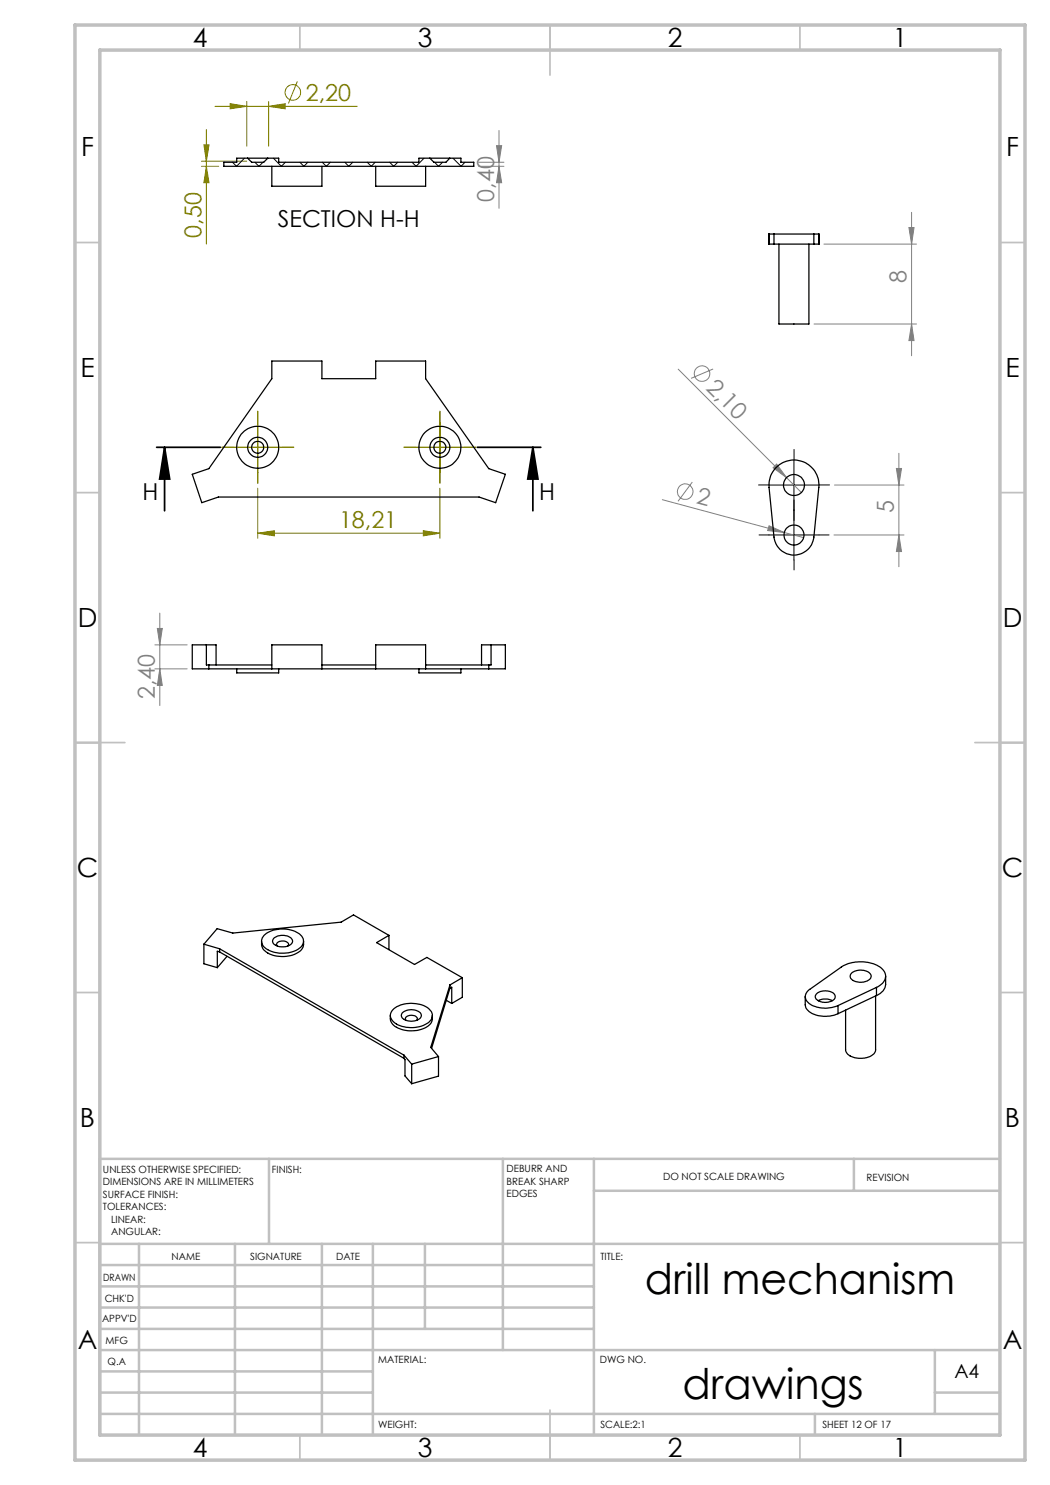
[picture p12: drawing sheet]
<svg xmlns="http://www.w3.org/2000/svg" width="210mm" height="297mm" viewBox="0 0 210 297" stroke-linecap="round" stroke-linejoin="round" font-family="sans-serif">
<g fill="none" stroke="#808080" stroke-width=".2">
<path d="M95.7 33.3h5.1M95.7 32.5h5.1M99.3 29.1h1l-.5 3.4zM99.8 33.3l.5 3.2h-1zM99.8 26.1v15.6M164.8 48.8h18.5M181.8 45.5h1l-.5 3.3zM182.3 42.5v28.7M135.6 73.8l21.7 21.7M142.6 73.8l-4.4 1.9M162.8 64.8h20.5M182.3 64.8l.5 3.3h-1z"/>
<path d="M132.5 99.9l24.3 6.6M138.5 96.4l-2.9 3.9M155.3 92.8l2 2.7-2.7-1.9zM157.3 95.5l3 3M166.9 97h13.9M179.3 93.7h1l-.5 3.3zM179.8 90.7v22.6M153.8 105.2l3 1.3-3.3-.4zM156.8 106.5l3.9 1M166.8 107h14M179.8 107l.5 3.3h-1zM31 133.8h6.4"/>
<path d="M31 129h6.4M31.5 125.7h1l-.5 3.3zM32 122.6v18.5M32 133.8l.5 3.3h-1z"/>
<circle cx="140.4" cy="74.7" r="1.55"/>
<circle cx="137" cy="98.3" r="1.56"/>
</g>
<g fill="none" stroke="#808000" stroke-width=".2">
<path d="M59.5 16.3l-1.8 4.4M40.3 32.2h9.1M40.3 33.3h3.4M40.8 29h1l-.5 3.2zM41.3 25.9v22.9M41.3 33.3l.5 3.2h-1zM43 21.3h28.5M46 20.7l3.4 .6-3.4 .5zM49.4 20.3v8.9M53.7 21.3l3.3-.6v1.1zM53.7 20.3v8.9M46.5 89.5h10.1"/>
<path d="M51.5 84.5v10M51.5 97.6v10.1M83 89.5h10M88 84.5v10M88 97.6v10.1M51.5 106.6l3.4-.5v1.1zM51.5 106.6h36.5M84.7 106.1l3.3 .5-3.3 .6z"/>
<circle cx="58.6" cy="18.5" r="1.56"/>
</g>
<path d="M31.3 89.5h12.8M32.9 89.5l1 6.3h-2zM32.9 89.5v12.7M95.5 89.5h12.7M106.6 89.5l1 6.3h-2zM106.6 89.5v12.7" fill="none" stroke="#000" stroke-width=".35"/>
<path d="M153.8 97h-2.1M158.8 92v-2.1M163.8 97h2.1M153.8 107h-2M158.8 102v2.1M158.8 102v-2M158.8 112v2M163.8 107h2" fill="none" stroke="#000" stroke-width=".2" stroke-dasharray="15.2 1.3 1.3 1.3"/>
<path d="M153.8 97h10M158.8 92v20M153.8 107h10" fill="none" stroke="#000" stroke-width=".2"/>
<path d="M46.6 89.4h-2.2M51.6 84.4v-2.2M51.6 94.4v2.2M56.6 89.4h2.2M83 89.4h-2.2M88 84.4v-2.2M88 94.4v2.2M93 89.4h2.2" fill="none" stroke="#808000" stroke-width=".2" stroke-dasharray="15.2 1.3 1.3 1.3"/>
<g fill="none" stroke="#c0c0c0" stroke-width=".35">
<path d="M60 5v5M110 5v10M160 5v5M15 48.5h5M200 48.5h5M15 98.5h5M200 98.5h5M15 148.5h10M195 148.5h10M15 198.5h5M200 198.5h5M15 248.5h5"/>
<path d="M200 248.5h5M60 287v5M110 282v10M160 287v5"/>
</g>
<g fill="none" stroke="#c0c0c0" stroke-width=".5">
<path d="M53.8 231.8v17M100.6 231.8v38.2M118.8 231.8v55.2M118.8 238.2h81.2M170.8 231.8v6.4M200 231.8h-180v55.2M20 248.8h180M20 257.3h98.8M20 253h98.8M27.8 248.8v38.2M47 248.8v38.2M64.4 248.8v38.2"/>
<path d="M74.6 248.8v38.2M85 248.8v17M20 265.8h98.8M20 261.5h98.8M20 278.5h54.6M20 274.3h54.6M20 270h180M187 278.5h13M187 270v12.8M20 282.8h180M163 282.8v4.2"/>
</g>
<path d="M15 5h190v287h-190zM20 10h180v277h-180z" fill="none" stroke="#c0c0c0" stroke-width=".7"/>
<path d="M106.6 89.5l1 6.3h-2zM32.9 89.5l1 6.3h-2z" fill="#000"/>
<g fill="#808000">
<path d="M51.5 106.6l3.4-.5v1.1zM84.7 106.1l3.3 .5-3.3 .6zM46 20.7l3.4 .6-3.4 .5zM53.7 21.3l3.3-.6v1.1z"/>
<path d="M40.8 29h1l-.5 3.2zM41.3 33.3l.5 3.2h-1z"/>
</g>
<g fill="#808080">
<path d="M155.3 92.8l2 2.7-2.7-1.9z"/>
<path d="M153.8 105.2l3 1.3-3.3-.4z"/>
<path d="M32 133.8l.5 3.3h-1zM31.5 125.7h1l-.5 3.3zM182.3 64.8l.5 3.3h-1zM181.8 45.5h1l-.5 3.3zM99.8 33.3l.5 3.2h-1zM99.3 29.1h1l-.5 3.4z"/>
<path d="M179.3 93.7h1l-.5 3.3zM179.8 107l.5 3.3h-1z"/>
</g>
<g fill="none" stroke="#000" stroke-width=".25">
<path d="M49.5 31.6h4.1M49.5 31.6h-2.2v.9h-2.5v.8h50v-.8h-2.6v-.9h-2.2M49.5 31.6l.8 .9h2.4l.9-.9M53.6 31.6h2.1v.9h28.1v-.9h2.2M54.4 33.3v3.9h10v-3.9M75.1 33.3v3.9h10v-3.9M86 31.6h4M86 31.6l.8 .9h2.4l.8-.9M154.8 48.8h8M154.8 46.8h8M154.8 46.8h-1v2h1M154.8 46.8v2"/>
<path d="M155.8 48.8v16h6v-16M162.8 46.8h1v2h-1M162.8 46.8v2M163.8 46.8v2M54.4 72.2h10v3.5h10.7v-3.5h10v3.5l12.7 18 3.3 1.2-2 5.6-3.3-1.1h-52.1l-3.3 1.1-1.9-5.6 3.3-1.2 12.6-18zM155 93.8a5 5 0 0 1 5.7-1.4 5 5 0 0 1 3.1 5.1l-1 9.9a4 4 0 0 1-4 3.6 4 4 0 0 1-4-3.6l-1-10.5a4.8 4.8 0 0 1 1.2-3.1zM41.3 129v4h13.1M41.8 133v.8M43.2 133v-4h-4.7v4.8h62.6v-4.8h-4.8v4M47.3 133.8v.8h8.4v-.8M54.4 133.8v-4.8h10v4.8M64.4 133h10.7"/>
<path d="M75.1 133.8v-4.8h10v4.8M83.8 133.8v.8h8.4v-.8M97.8 133v.8M98.2 129v4h-13.1M40.8 188.8l3.1 1M40.8 188.8v4l2.7 .7M43.9 189.8l36.9 21.2M43.9 189.8v.6M43.9 190.4l36.9 21.3M43.9 190.4l-.4-.2v3.3M45.4 191.3l-1.9 2.2M52.3 188.2a2.34 2.34 0 0 0 1.9 2.7 6 6 0 0 0 6.1-1l.4-.7v-1"/>
<path d="M52.8 187.1a5.9 5.9 0 0 1 7.6 .2 1.72 1.72 0 0 1-.9 2.6 6.1 6.1 0 0 1-6.8-.6 1.62 1.62 0 0 1 .1-2.2zM54.9 187.5a2.74 2.74 0 0 1 3.5 .4 1.02 1.02 0 0 1-1 1.4 2.41 2.41 0 0 1-2.9-.9l.1-.5zM55.5 189.2a.62 .62 0 0 1 0-.7 .62 .62 0 0 1 .6-.3 1.16 1.16 0 0 1 1.6 .8l-.1 .2M77.8 187.1l-7.1-4.1-2.5 1.4-21.6 2.2-3.2-.9-2.6 3.1M77.8 187.1l-2.5 1.4 7.6 4.4 2.5-1.4 7.1 4M77.8 187.1v2.8M90 197l-3.9 12.5 1.6 1.8M90 197v.6M90 197.6l-3.7 12.1M90 197.6l.3-.2v3.3M92.5 195.5l-2.5 1.5M92.5 195.5v4l-2.2 1.2"/>
<path d="M161 199.3v1.7a2.87 2.87 0 0 0 2.6 2.1l2.2 .1 1.8-.5M163.2 198.9a2.64 2.64 0 0 1 3.8 .1v.1a1.33 1.33 0 0 1-1.5 1.3 1.92 1.92 0 0 1-2.4-1.1zM170.3 194.7a2.82 2.82 0 0 1 3.9 .2v.1a1.47 1.47 0 0 1-1.7 1.4 2 2 0 0 1-2.5-1.1zM175.1 199.2v10.7a2.33 2.33 0 0 1-2.4 1.7 3.4 3.4 0 0 1-3.5-1.3l-.1-8.3M175.3 197.5a2.35 2.35 0 0 0 1.6-3.1 5.9 5.9 0 0 0-6.1-1.9l-1.1 .2-1 .4-6.7 4.8a1.63 1.63 0 0 0-1 1.5 1.63 1.63 0 0 0 1 1.4 6.4 6.4 0 0 0 5.6 .3M175.3 197.5l-7.7 3.6M175.3 197.5v1.6M175.3 199.1l-7.7 3.6M177.1 195.3v1.6l-.1 .7-.9 1-.8 .5M78.1 203.1a2.55 2.55 0 0 0 2.3 2.8 5.6 5.6 0 0 0 5.9-1.4l.1-.5 .1-.9M78.8 201.7a6.1 6.1 0 0 1 7.1 .2 1.78 1.78 0 0 1-.9 3 6.1 6.1 0 0 1-6.5-.7 1.59 1.59 0 0 1 .3-2.5zM80.5 202.6a2.74 2.74 0 0 1 3.7 .1 1.02 1.02 0 0 1-1 1.4 2.41 2.41 0 0 1-2.9-.8z"/>
<path d="M80.8 211l1.5 1.8M80.8 211v.7M80.8 211.7l.2 .2v3.3l1.3 1.5M81.2 204.1a.64 .64 0 0 1 0-.7 .64 .64 0 0 1 .7-.3 1.13 1.13 0 0 1 1.6 .7l-.2 .3M82.3 212.8v3.9M87.7 211.3l-5.4 1.5M87.7 211.3v3.9l-5.4 1.5M89.3 200.1l1 .6M163.7 200.1a3.3 3.3 0 0 1 2.8 0M167.6 201.1v1.6"/>
<circle cx="51.5" cy="89.5" r="2.01"/>
<circle cx="51.5" cy="89.5" r="4.2"/>
<circle cx="51.5" cy="89.5" r="1.21"/>
<circle cx="88" cy="89.5" r="1.2"/>
<circle cx="88" cy="89.5" r="2"/>
<circle cx="88" cy="89.5" r="4.2"/>
<circle cx="158.8" cy="97" r="2.09"/>
<circle cx="158.8" cy="107" r="2"/>
</g>
<path d="M48.9 31.6l-1.6 1.7-.8-.8M51 32.5l.8 .8 .8-.8M54.7 31.6l1.6 1.7 .8-.8M60 32.5l.8 .8 .8-.8M64.5 32.5l.8 .8 .8-.8M69 32.5l.7 .8 .9-.8M73.4 32.5l.9 .8 .7-.8M77.9 32.5l.8 .8 .9-.8M84.8 31.6l-1.6 1.7-.8-.8M86.9 32.5l.8 .8 .8-.8M90.6 31.6l1.6 1.7 .8-.8" fill="none" stroke="#000" stroke-width=".2"/>
<g font-size="8.5">
<text x="129" y="258.8">drill mechanism</text>
<text x="136.5" y="279.7">drawings</text>
</g>
<g font-size="5.3">
<text x="38.5" y="9.5">4</text>
<text x="83.5" y="9.5">3</text>
<text x="133.6" y="9.5">2</text>
<text x="178.6" y="9.5">1</text>
<text x="16.2" y="31.3">F</text>
<text x="201.2" y="31.3">F</text>
<text x="16.1" y="75.5">E</text>
<text x="201.1" y="75.5">E</text>
<text x="15.5" y="125.5">D</text>
<text x="200.5" y="125.5">D</text>
<text x="15.4" y="175.5">C</text>
<text x="200.4" y="175.5">C</text>
<text x="16" y="225.5">B</text>
<text x="201" y="225.5">B</text>
<text x="15.5" y="269.8">A</text>
<text x="200.5" y="269.8">A</text>
<text x="38.5" y="291.5">4</text>
<text x="83.5" y="291.5">3</text>
<text x="133.6" y="291.5">2</text>
<text x="178.6" y="291.5">1</text>
</g>
<g font-size="4.7" fill="#808000">
<text x="61.2" y="20.2">2,20</text>
<text x="40.3" y="47.5" transform="rotate(-90 40.3 47.5)">0,50</text>
<text x="67.8" y="105.6">18,21</text>
</g>
<g font-size="4.7" fill="#808080">
<text x="98.8" y="40.4" transform="rotate(-90 98.8 40.4)">0,40</text>
<text x="181.3" y="56.7" transform="rotate(-90 181.3 56.7)">8</text>
<text x="141" y="77.7" transform="rotate(45 141 77.7)">2,10</text>
<text x="139.1" y="100.6" transform="rotate(15 139.1 100.6)">2</text>
<text x="178.8" y="102.5" transform="rotate(-90 178.8 102.5)">5</text>
<text x="31" y="139.8" transform="rotate(-90 31 139.8)">2,40</text>
</g>
<g font-size="4.7">
<text x="55.6" y="45.5">SECTION H-H</text>
<text x="28.5" y="100.1">H</text>
<text x="107.9" y="100.1">H</text>
</g>
<text font-size="3.9" x="190.9" y="275.5">A4</text>
<g font-size="2">
<text x="20.6" y="234.6">UNLESS OTHERWISE SPECIFIED:</text>
<text x="20.6" y="237.1">DIMENSIONS ARE IN MILLIMETERS</text>
<text x="20.6" y="239.6">SURFACE FINISH:</text>
<text x="54.4" y="234.6">FINISH:</text>
<text x="101.3" y="234.5">DEBURR AND</text>
<text x="101.3" y="237">BREAK SHARP</text>
<text x="101.3" y="239.5">EDGES</text>
<text x="132.6" y="236">DO NOT SCALE DRAWING</text>
<text x="173.3" y="236.2">REVISION</text>
<text x="20.6" y="242.1">TOLERANCES:</text>
<text x="22.2" y="244.6">LINEAR:</text>
<text x="22.2" y="247.1">ANGULAR:</text>
<text x="34.3" y="252">NAME</text>
<text x="50" y="251.9">SIGNATURE</text>
<text x="67.2" y="251.9">DATE</text>
<text x="120.1" y="251.9">TITLE:</text>
<text x="20.6" y="256.1">DRAWN</text>
<text x="20.9" y="260.3">CHK'D</text>
<text x="20.4" y="264.4">APPV'D</text>
<text x="21.1" y="268.8">MFG</text>
<text x="21.5" y="273">Q.A</text>
<text x="75.6" y="272.5">MATERIAL:</text>
<text x="120" y="272.5">DWG NO.</text>
<text x="75.6" y="285.5">WEIGHT:</text>
<text x="120.1" y="285.6">SCALE:2:1</text>
<text x="164.5" y="285.6">SHEET 12 OF 17</text>
</g>
</svg>
